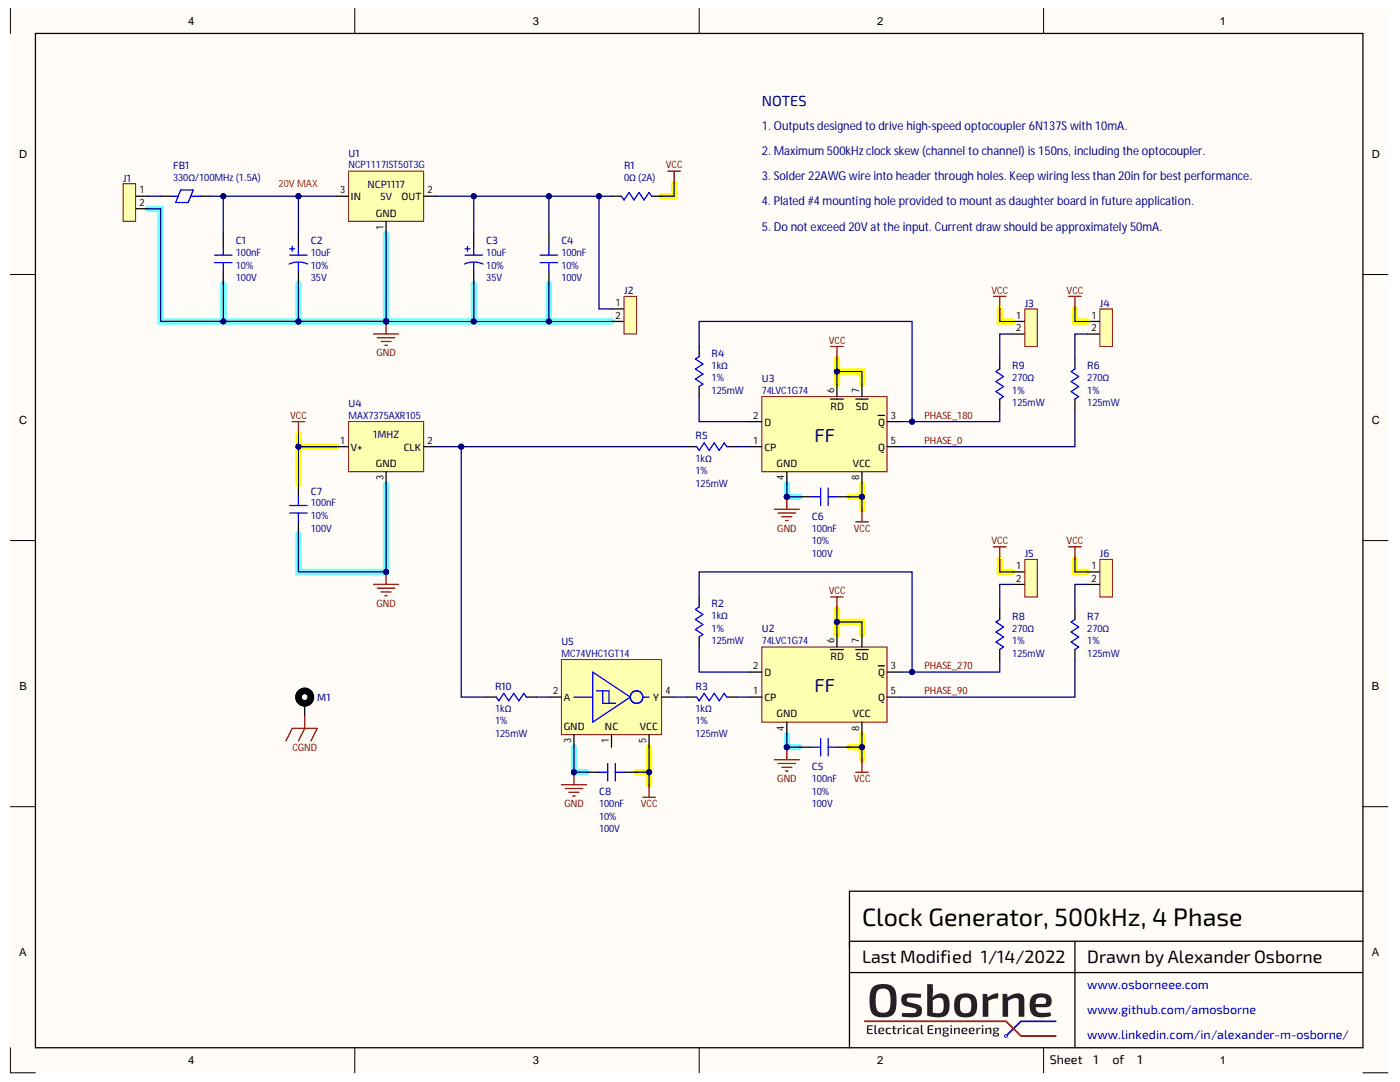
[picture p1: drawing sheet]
# Altium project CLK_DISTRO.PrjPcb
1 sheet, 31 parts. Net scope: global (net labels, ports and power ports of the same name join across sheets).
Board file: CLK_DISTRO.PcbDoc

## Sheet CLK_DISTRO.SchDoc: Clock Generator, 500kHz, 4 Phase
size Letter; Organization: ORGANIZATION; Address1: ADDRESS 1; Address2: ADDRESS 2; Address3: ADDRESS 3; Address4: ADDRESS 4; Revision: -; SheetNumber: 1; SheetTotal: 1; ENG_APP_DATE: --/--/--; DSN_APP_DATE: --/--/--; CHK_APP_DATE: --/--/--

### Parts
C1  value 100nF  Voltage: 100V  Tolerance: 10%  [C0805]  (hidden comment: 732-12244-1-ND)
C2  value 10uF  Voltage: 35V  Tolerance: 10%  [TRJC]  (hidden comment: 478-7582-1-ND)
C3  value 10uF  Voltage: 35V  Tolerance: 10%  [TRJC]  (hidden comment: 478-7582-1-ND)
C4  value 100nF  Voltage: 100V  Tolerance: 10%  [C0805]  (hidden comment: 732-12244-1-ND)
C5  value 100nF  Voltage: 100V  Tolerance: 10%  [C0805]  (hidden comment: 732-12244-1-ND)
C6  value 100nF  Voltage: 100V  Tolerance: 10%  [C0805]  (hidden comment: 732-12244-1-ND)
C7  value 100nF  Voltage: 100V  Tolerance: 10%  [C0805]  (hidden comment: 732-12244-1-ND)
C8  value 100nF  Voltage: 100V  Tolerance: 10%  [C0805]  (hidden comment: 732-12244-1-ND)
FB1  value 330Ω/100MHz (1.5A)  [C0805]  (hidden comment: 553-2394-1-ND)
J1  (no value)  [Header_1x2]  (no BOM)
J2  (no value)  [Header_1x2]  (no BOM)
J3  (no value)  [Header_1x2]  (no BOM)
J4  (no value)  [Header_1x2]  (no BOM)
J5  (no value)  [Header_1x2]  (no BOM)
J6  (no value)  [Header_1x2]  (no BOM)
M1  (no value)  [MTG_HOLE_No4]  (no BOM)
R1  value 0Ω (2A)  [R0805]  (hidden comment: RMCF0805ZT0R00CT-ND)
R2  value 1kΩ  Tolerance: 1%  Power: 125mW  [R0805]  (hidden comment: RMCF0805FT1K00CT-ND)
R3  value 1kΩ  Tolerance: 1%  Power: 125mW  [R0805]  (hidden comment: RMCF0805FT1K00CT-ND)
R4  value 1kΩ  Tolerance: 1%  Power: 125mW  [R0805]  (hidden comment: RMCF0805FT1K00CT-ND)
R5  value 1kΩ  Tolerance: 1%  Power: 125mW  [R0805]  (hidden comment: RMCF0805FT1K00CT-ND)
R6  value 270Ω  Tolerance: 1%  Power: 125mW  [R0805]  (hidden comment: RMCF0805FT270RCT-ND)
R7  value 270Ω  Tolerance: 1%  Power: 125mW  [R0805]  (hidden comment: RMCF0805FT270RCT-ND)
R8  value 270Ω  Tolerance: 1%  Power: 125mW  [R0805]  (hidden comment: RMCF0805FT270RCT-ND)
R9  value 270Ω  Tolerance: 1%  Power: 125mW  [R0805]  (hidden comment: RMCF0805FT270RCT-ND)
R10  value 1kΩ  Tolerance: 1%  Power: 125mW  [R0805]  (hidden comment: RMCF0805FT1K00CT-ND)
U1  NCP1117IST50T3G  [SOT223]
U2  74LVC1G74  [TSSOP-8]
U3  74LVC1G74  [TSSOP-8]
U4  MAX7375AXR105  [SC70]
U5  MC74VHC1GT14  [TSOP-5]

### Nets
CGND: M1.1
GND: C1.2 C2.2 C3.2 C4.2 C5.2 C6.2 C7.2 C8.2 J1.2 J2.2 U1.1(GND) U2.4(GND) U3.4(GND) U4.3(GND) U5.3(GND)
VCC: C5.1 C6.1 C7.1 C8.1 J3.1 J4.1 J5.1 J6.1 R1.2 U2.6(~{RD}) U2.7(~{SD}) U2.8(VCC) U3.6(~{RD}) U3.7(~{SD}) U3.8(VCC) U4.1(V+) U5.5(VCC)
PHASE_0: R6.2 U3.5(Q)
PHASE_90: R7.2 U2.5(Q)
PHASE_180: R4.2 R9.2 U3.3(~{Q})
PHASE_270: R2.2 R8.2 U2.3(~{Q})
NetC1_1: C1.1 C2.1 FB1.2 U1.3(IN)
NetC3_1: C3.1 C4.1 J2.1 R1.1 U1.2(OUT)
NetFB1_1: FB1.1 J1.1
NetJ3_2: J3.2 R9.1
NetJ4_2: J4.2 R6.1
NetJ5_2: J5.2 R8.1
NetJ6_2: J6.2 R7.1
NetR2_1: R2.1 U2.2(D)
NetR3_1: R3.1 U5.4(Y)
NetR3_2: R3.2 U2.1(CP)
NetR4_1: R4.1 U3.2(D)
NetR5_1: R5.1 R10.1 U4.2(CLK)
NetR5_2: R5.2 U3.1(CP)
NetR10_2: R10.2 U5.2(A)

Not connected (* = marked no-connect by the designer): U5 1(NC)

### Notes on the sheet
- NOTES
- 1. Outputs designed to drive high-speed optocoupler 6N137S with 10mA.
- 2. Maximum 500kHz clock skew (channel to channel) is 150ns, including the optocoupler.
- (near U1) 20V MAX
- 3. Solder 22AWG wire into header through holes. Keep wiring less than 20in for best performance.
- 4. Plated #4 mounting hole provided to mount as daughter board in future application.
- 5. Do not exceed 20V at the input. Current draw should be approximately 50mA.
